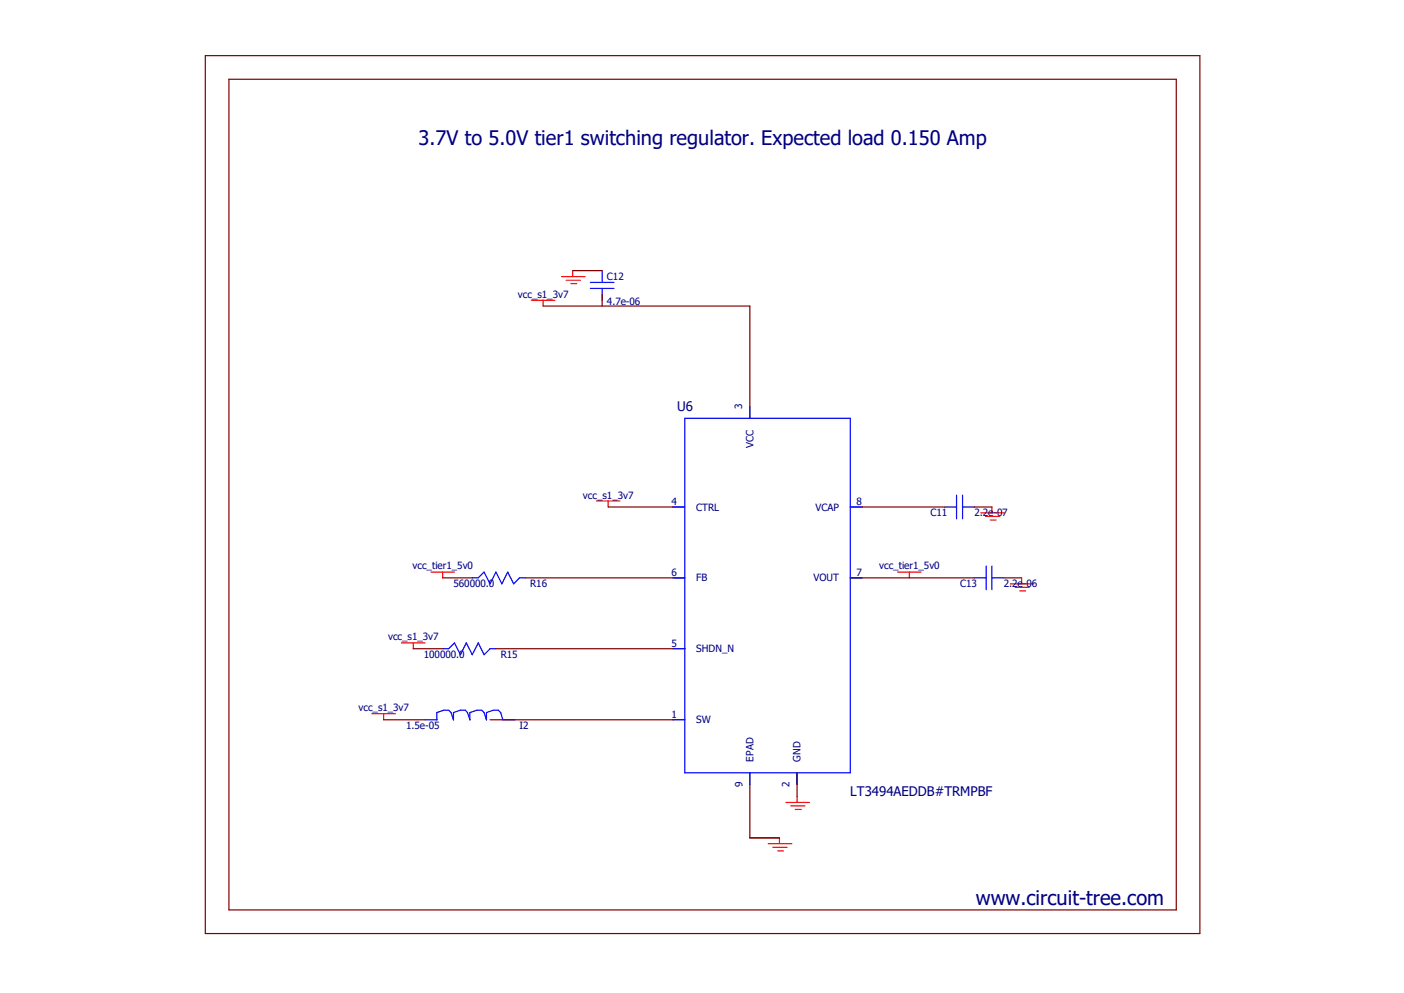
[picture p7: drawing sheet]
<svg xmlns="http://www.w3.org/2000/svg" width="297mm" height="210mm" viewBox="0 0 297 210" stroke-linecap="round" stroke-linejoin="round" font-family="sans-serif">
<path d="M42.9 11.6l211.1 186.4M254 11.6l-211.1 186.4" fill="none" stroke="#fff" stroke-width=".21"/>
<g fill="none" stroke="#f00" stroke-width=".25">
<path d="M118.8 58.5h5M119.8 59.3h3M120.8 60h1.2M121.2 57.2v1.3M112.4 63.5h5M114.9 63.5v1.2M126.2 106h4.9M128.7 106v1.2M207.5 108.5h5M208.5 109.2h3M209.5 110h1.2M209.8 107.2v1.3"/>
<path d="M84.9 136h5M87.4 136v1.2M91.1 121h5M93.6 121v1.2M189.9 121h5M192.4 121v1.2M213.7 123.5h5M214.7 124.2h3M215.7 125h1.3M216.1 122.2v1.3M78.7 151h5M81.2 151v1.2"/>
<path d="M162.5 178.4h5M163.5 179.2h3M164.5 180h1.2M164.9 177.2v1.2M166.2 169.7h5M167.3 170.4h3M168.2 171.2h1.3M168.6 168.4v1.3"/>
</g>
<path d="M43.4 11.8h210.4v185.6h-210.4zM48.4 16.8h200.4v175.6h-200.4z" fill="none" stroke="#800000" stroke-width=".25"/>
<g fill="none" stroke="#00f" stroke-width=".25">
<path d="M124.9 59.7h5M127.4 57.2v2.5M124.9 61h5M127.4 61v2.5M199.9 107.2h2.5M202.4 104.7v5M203.6 107.2h2.5M203.6 104.7v5M208.6 119.7v5M209.8 119.7v5M93.6 137.2h1.3l1.2-1.2 1.3 2.5 1.2-2.5 1.3 2.5 1.3-2.5 1.2 2.5 1.3-1.3h1.2M99.9 122.2h1.3l1.2-1.2 1.3 2.5 1.2-2.5 1.3 2.5 1.2-2.5 1.3 2.5 1.2-1.3h1.3"/>
<path d="M206.1 122.2h2.5M209.8 122.2h2.5M89.9 152.2h2.5"/>
</g>
<circle cx="92.4" cy="152.2" r=".13" fill="#00f"/>
<path d="M92.4 152.2v-1.5l1.5-.5h1l.5 .5 .5 1.5" fill="none" stroke="#00f" stroke-width=".25"/>
<circle cx="95.9" cy="152.2" r=".13" fill="#00f"/>
<path d="M95.9 152.2v-1.5l1.5-.5h1l.5 .5 .5 1.5" fill="none" stroke="#00f" stroke-width=".25"/>
<circle cx="99.4" cy="152.2" r=".13" fill="#00f"/>
<path d="M99.4 152.2v-1.5l1.5-.5h1l.5 .5 .5 1.5" fill="none" stroke="#00f" stroke-width=".25"/>
<circle cx="102.9" cy="152.2" r=".13" fill="#00f"/>
<path d="M144.9 88.5h35v74.9h-35zM158.6 86v2.5M142.4 107.2h2.5M179.9 107.2h2.5M142.4 122.2h2.5M142.4 137.2h2.5M179.9 122.2h2.5M102.9 152.2v-1.5l1.5-.5h1l.5 .5 .5 1.5h2.5M142.4 152.2h2.5M158.6 163.4v2.5M168.6 163.4v2.5" fill="none" stroke="#00f" stroke-width=".25"/>
<path d="M158.6 86v2.5M142.4 107.2h2.5M179.8 107.2h2.6M142.4 122.2h2.5M142.4 137.2h2.5M179.8 122.2h2.6M142.4 152.2h2.5M158.6 163.4v2.5M168.6 163.4v2.5" fill="none" stroke="#00f" stroke-width=".21"/>
<g fill="none" stroke="#800000" stroke-width=".25">
<path d="M121.2 57.2h6.2M114.9 64.7h43.7v21.3M127.4 62.2v2.5M128.7 107.2h13.7M182.4 107.2h17.5M206.1 107.2h3.7M87.4 137.2h6.2M93.6 122.2h6.3M104.9 137.2h37.5M111.2 122.2h31.2M179.9 122.2h26.2M212.3 122.2h3.8"/>
<path d="M81.2 152.2h8.7M103.7 152.2h38.7M158.6 165.9v11.3h6.3M168.6 163.4v5"/>
</g>
<g font-size="4.2" fill="#000080">
<text x="88.6" y="30.7">3.7V to 5.0V tier1 switching regulator. Expected load 0.150 Amp</text>
<text x="206.5" y="191.4">www.circuit-tree.com</text>
</g>
<g font-size="2.8" fill="#000080">
<text x="143.3" y="87">U6</text>
<text x="179.9" y="168.4">LT3494AEDDB#TRMPBF</text>
</g>
<g font-size="2.1" fill="#000080">
<text x="128.4" y="59.3">C12</text>
<text x="109.6" y="62.9">vcc_s1_3v7</text>
<text x="128.4" y="64.5">4.7e-06</text>
<text x="157" y="86.6" transform="rotate(-90 157 86.6)">3</text>
<text x="159.4" y="94.7" transform="rotate(-90 159.4 94.7)">VCC</text>
<text x="123.3" y="105.5">vcc_s1_3v7</text>
<text x="142" y="106.8">4</text>
<text x="147.3" y="108">CTRL</text>
<text x="172.5" y="108">VCAP</text>
<text x="181.2" y="106.8">8</text>
<text x="196.8" y="109.2">C11</text>
<text x="206.1" y="109.2">2.2e-07</text>
<text x="87.2" y="120.4">vcc_tier1_5v0</text>
<text x="95.9" y="124.2">560000.0</text>
<text x="112.1" y="124.2">R16</text>
<text x="142" y="121.9">6</text>
<text x="147.3" y="123">FB</text>
<text x="172.1" y="123">VOUT</text>
<text x="181.2" y="121.8">7</text>
<text x="186" y="120.4">vcc_tier1_5v0</text>
<text x="203.1" y="124.2">C13</text>
<text x="212.3" y="124.2">2.2e-06</text>
<text x="82.1" y="135.4">vcc_s1_3v7</text>
<text x="142" y="136.9">5</text>
<text x="147.3" y="138">SHDN_N</text>
<text x="89.7" y="139.2">100000.0</text>
<text x="105.9" y="139.2">R15</text>
<text x="75.8" y="150.5">vcc_s1_3v7</text>
<text x="85.9" y="154.2">1.5e-05</text>
<text x="109.9" y="154.2">I2</text>
<text x="142" y="151.8">1</text>
<text x="147.3" y="153">SW</text>
<text x="159.4" y="161.1" transform="rotate(-90 159.4 161.1)">EPAD</text>
<text x="169.4" y="161.1" transform="rotate(-90 169.4 161.1)">GND</text>
<text x="157.1" y="166.5" transform="rotate(-90 157.1 166.5)">9</text>
<text x="167" y="166.5" transform="rotate(-90 167 166.5)">2</text>
</g>
</svg>
